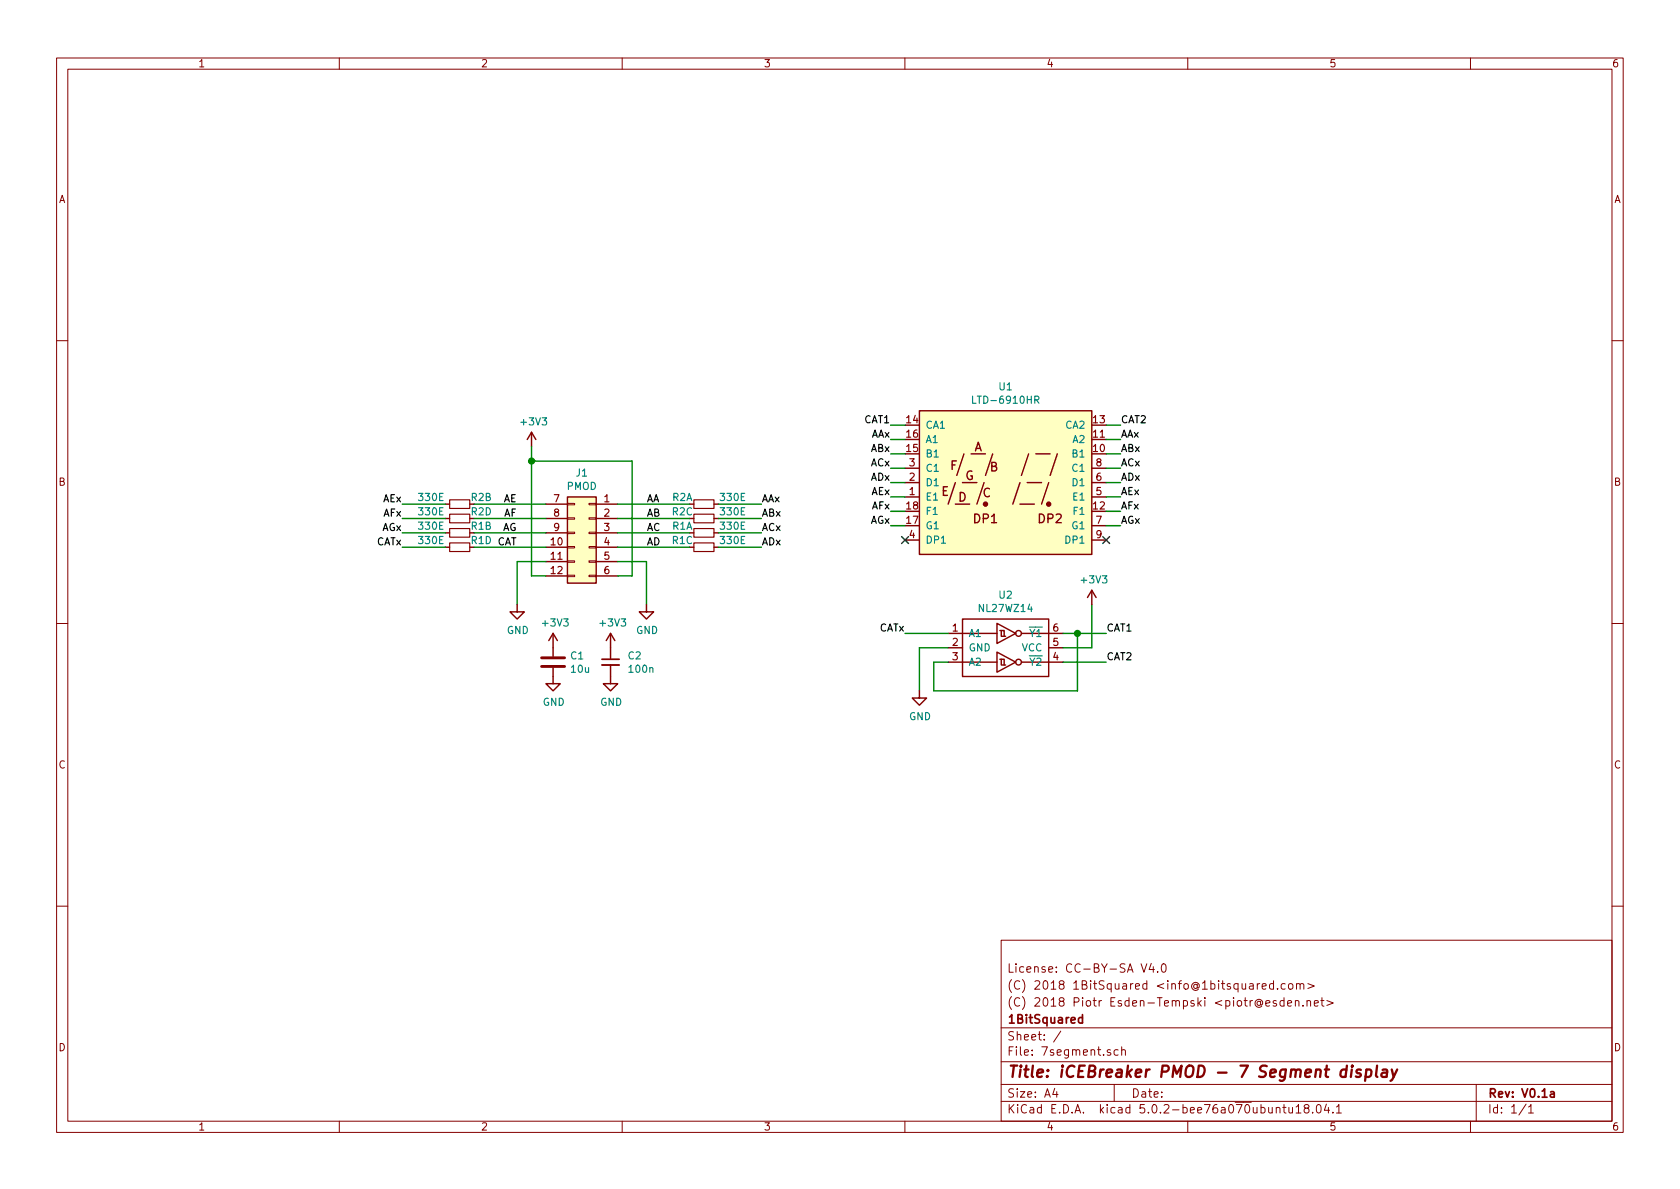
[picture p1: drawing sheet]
EESchema Schematic File Version 4
LIBS:7segment-cache
EELAYER 26 0
EELAYER END
$Descr A4 11693 8268
encoding utf-8
Sheet 1 1
Title "iCEBreaker PMOD - 7 Segment display"
Date ""
Rev "V0.1a"
Comp "1BitSquared"
Comment1 "(C) 2018 Piotr Esden-Tempski <piotr@esden.net>"
Comment2 "(C) 2018 1BitSquared <info@1bitsquared.com>"
Comment3 "License: CC-BY-SA V4.0"
Comment4 ""
$EndDescr
$Comp
L Connector_Generic:Conn_02x06_Top_Bottom J1
U 1 1
P 4100 3700
F 0 "J1" H 4150 4120 50  0000 C CNN
F 1 "PMOD" H 4150 4027 50  0000 C CNN
F 2 "pkl_connectors:PMODHeader_2x06_P2.54mm_Horizontal" H 4100 3700 50  0001 C CNN
F 3 "~" H 4100 3700 50  0001 C CNN
F 4 "conn-th-01in-6-2-hdr-ra" H 4100 3700 50  0001 C CNN "Key"
F 5 "ANY" H 4100 3700 50  0001 C CNN "Source"
	1    4100 3700
	-1   0    0    -1  
$EndComp
Wire Wire Line
	3800 3900 3600 3900
Wire Wire Line
	3600 3900 3600 4200
Wire Wire Line
	3800 4000 3700 4000
Wire Wire Line
	4300 4000 4400 4000
Wire Wire Line
	4300 3900 4500 3900
Wire Wire Line
	4500 3900 4500 4200
$Comp
L power:GND #PWR06
U 1 1
P 4500 4200
F 0 "#PWR06" H 4500 3950 50  0001 C CNN
F 1 "GND" H 4505 4024 50  0000 C CNN
F 2 "" H 4500 4200 50  0001 C CNN
F 3 "" H 4500 4200 50  0001 C CNN
	1    4500 4200
	1    0    0    -1  
$EndComp
$Comp
L power:GND #PWR01
U 1 1
P 3600 4200
F 0 "#PWR01" H 3600 3950 50  0001 C CNN
F 1 "GND" H 3605 4024 50  0000 C CNN
F 2 "" H 3600 4200 50  0001 C CNN
F 3 "" H 3600 4200 50  0001 C CNN
	1    3600 4200
	1    0    0    -1  
$EndComp
$Comp
L power:+3V3 #PWR02
U 1 1
P 3700 3100
F 0 "#PWR02" H 3700 2950 50  0001 C CNN
F 1 "+3V3" H 3715 3276 50  0000 C CNN
F 2 "" H 3700 3100 50  0001 C CNN
F 3 "" H 3700 3100 50  0001 C CNN
	1    3700 3100
	1    0    0    -1  
$EndComp
Wire Wire Line
	4400 3200 3700 3200
Wire Wire Line
	4400 3200 4400 4000
Connection ~ 3700 3200
Wire Wire Line
	3700 3100 3700 3200
Wire Wire Line
	3700 4000 3700 3200
$Comp
L power:GND #PWR04
U 1 1
P 3850 4700
F 0 "#PWR04" H 3850 4450 50  0001 C CNN
F 1 "GND" H 3855 4524 50  0000 C CNN
F 2 "" H 3850 4700 50  0001 C CNN
F 3 "" H 3850 4700 50  0001 C CNN
	1    3850 4700
	1    0    0    -1  
$EndComp
$Comp
L power:+3V3 #PWR03
U 1 1
P 3850 4500
F 0 "#PWR03" H 3850 4350 50  0001 C CNN
F 1 "+3V3" H 3865 4676 50  0000 C CNN
F 2 "" H 3850 4500 50  0001 C CNN
F 3 "" H 3850 4500 50  0001 C CNN
	1    3850 4500
	1    0    0    -1  
$EndComp
$Comp
L pkl_device:pkl_C C1
U 1 1
P 3850 4600
F 0 "C1" H 3965 4647 50  0000 L CNN
F 1 "10u" H 3965 4554 50  0000 L CNN
F 2 "pkl_dipol:C_0603" H 3965 4507 30  0001 L CNN
F 3 "" H 3850 4600 60  0000 C CNN
F 4 "cap-cer-0603-10u" H 3850 4600 50  0001 C CNN "Key"
F 5 "ANY" H 3850 4600 50  0001 C CNN "Source"
	1    3850 4600
	1    0    0    -1  
$EndComp
$Comp
L pkl_misc:NL27WZ14 U2
U 1 1
P 7000 4500
F 0 "U2" H 7000 4870 50  0000 C CNN
F 1 "NL27WZ14" H 7000 4777 50  0000 C CNN
F 2 "Package_TO_SOT_SMD:SOT-363_SC-70-6" H 7020 4500 50  0001 C CNN
F 3 "" H 7020 4500 50  0001 C CNN
F 4 "ic-sot363-dual-inverter-nl27wz14" H 0   0   50  0001 C CNN "Key"
	1    7000 4500
	1    0    0    -1  
$EndComp
Wire Wire Line
	6600 4500 6400 4500
Wire Wire Line
	6400 4500 6400 4800
Wire Wire Line
	7400 4500 7600 4500
Wire Wire Line
	7600 4500 7600 4200
$Comp
L power:GND #PWR08
U 1 1
P 6400 4800
F 0 "#PWR08" H 6400 4550 50  0001 C CNN
F 1 "GND" H 6405 4624 50  0000 C CNN
F 2 "" H 6400 4800 50  0001 C CNN
F 3 "" H 6400 4800 50  0001 C CNN
	1    6400 4800
	1    0    0    -1  
$EndComp
$Comp
L power:+3V3 #PWR09
U 1 1
P 7600 4200
F 0 "#PWR09" H 7600 4050 50  0001 C CNN
F 1 "+3V3" H 7615 4376 50  0000 C CNN
F 2 "" H 7600 4200 50  0001 C CNN
F 3 "" H 7600 4200 50  0001 C CNN
	1    7600 4200
	1    0    0    -1  
$EndComp
Wire Wire Line
	6600 4400 6300 4400
Wire Wire Line
	7400 4400 7500 4400
Wire Wire Line
	7500 4400 7500 4800
Wire Wire Line
	7500 4800 6500 4800
Wire Wire Line
	6500 4800 6500 4600
Wire Wire Line
	6500 4600 6600 4600
Wire Wire Line
	7400 4600 7700 4600
Text Label 4500 3500 0    50   ~ 0
AA
Text Label 4500 3600 0    50   ~ 0
AB
Text Label 4500 3700 0    50   ~ 0
AC
Text Label 4500 3800 0    50   ~ 0
AD
Text Label 3600 3500 2    50   ~ 0
AE
Text Label 3600 3600 2    50   ~ 0
AF
Text Label 3600 3700 2    50   ~ 0
AG
Text Label 3600 3800 2    50   ~ 0
CAT
Text Label 6300 4400 2    50   ~ 0
CATx
Wire Wire Line
	7500 4400 7700 4400
Connection ~ 7500 4400
Text Label 7700 4400 0    50   ~ 0
CAT1
Text Label 7700 4600 0    50   ~ 0
CAT2
$Comp
L pkl_misc:LTD-6910HR U1
U 1 1
P 7000 3350
F 0 "U1" H 7000 4020 50  0000 C CNN
F 1 "LTD-6910HR" H 7000 3927 50  0000 C CNN
F 2 "pkl_led:LTD-6910HR" H 7400 2650 50  0001 C CNN
F 3 "" H 7400 2650 50  0001 C CNN
F 4 "led-disp-ltd-6910hr" H 0   0   50  0001 C CNN "Key"
	1    7000 3350
	1    0    0    -1  
$EndComp
$Comp
L pkl_device:pkl_R4_Small R2
U 1 1
P 4900 3500
F 0 "R2" V 4850 3350 50  0000 C CNN
F 1 "330E" V 4850 3700 50  0000 C CNN
F 2 "pkl_dipol:R_Array_Convex_4x0402" H 4900 3500 60  0001 C CNN
F 3 "" H 4900 3500 60  0000 C CNN
F 4 "res-0402cv-array-4-330" H 0   0   50  0001 C CNN "Key"
	1    4900 3500
	0    1    1    0   
$EndComp
Wire Wire Line
	6300 3050 6200 3050
Wire Wire Line
	6300 2950 6200 2950
Wire Wire Line
	7700 2950 7800 2950
Wire Wire Line
	6300 3150 6200 3150
Wire Wire Line
	6300 3250 6200 3250
Wire Wire Line
	6300 3350 6200 3350
Wire Wire Line
	6300 3450 6200 3450
Wire Wire Line
	6300 3550 6200 3550
Wire Wire Line
	6300 3650 6200 3650
Wire Wire Line
	7700 3050 7800 3050
Wire Wire Line
	7700 3150 7800 3150
Wire Wire Line
	7700 3250 7800 3250
Wire Wire Line
	7700 3350 7800 3350
Wire Wire Line
	7700 3450 7800 3450
Wire Wire Line
	7700 3550 7800 3550
Wire Wire Line
	7700 3650 7800 3650
NoConn ~ 7700 3750
NoConn ~ 6300 3750
Text Label 6200 2950 2    50   ~ 0
CAT1
Text Label 7800 2950 0    50   ~ 0
CAT2
Text Label 6200 3050 2    50   ~ 0
AAx
Text Label 6200 3150 2    50   ~ 0
ABx
Text Label 6200 3250 2    50   ~ 0
ACx
Text Label 6200 3350 2    50   ~ 0
ADx
Text Label 6200 3450 2    50   ~ 0
AEx
Text Label 6200 3550 2    50   ~ 0
AFx
Text Label 6200 3650 2    50   ~ 0
AGx
Text Label 7800 3050 0    50   ~ 0
AAx
Text Label 7800 3150 0    50   ~ 0
ABx
Text Label 7800 3250 0    50   ~ 0
ACx
Text Label 7800 3350 0    50   ~ 0
ADx
Text Label 7800 3450 0    50   ~ 0
AEx
Text Label 7800 3550 0    50   ~ 0
AFx
Text Label 7800 3650 0    50   ~ 0
AGx
$Comp
L pkl_device:pkl_R4_Small R2
U 2 1
P 3200 3500
F 0 "R2" V 3150 3350 50  0000 C CNN
F 1 "330E" V 3150 3700 50  0000 C CNN
F 2 "pkl_dipol:R_Array_Convex_4x0402" H 3200 3500 60  0001 C CNN
F 3 "" H 3200 3500 60  0000 C CNN
F 4 "res-0402cv-array-4-330" H 3200 3500 50  0001 C CNN "Key"
	2    3200 3500
	0    -1   1    0   
$EndComp
$Comp
L pkl_device:pkl_R4_Small R2
U 3 1
P 4900 3600
F 0 "R2" V 4850 3450 50  0000 C CNN
F 1 "330E" V 4850 3800 50  0000 C CNN
F 2 "pkl_dipol:R_Array_Convex_4x0402" H 4900 3600 60  0001 C CNN
F 3 "" H 4900 3600 60  0000 C CNN
F 4 "res-0402cv-array-4-330" H 0   0   50  0001 C CNN "Key"
	3    4900 3600
	0    1    1    0   
$EndComp
$Comp
L pkl_device:pkl_R4_Small R2
U 4 1
P 3200 3600
F 0 "R2" V 3150 3450 50  0000 C CNN
F 1 "330E" V 3150 3800 50  0000 C CNN
F 2 "pkl_dipol:R_Array_Convex_4x0402" H 3200 3600 60  0001 C CNN
F 3 "" H 3200 3600 60  0000 C CNN
F 4 "res-0402cv-array-4-330" H 0   0   50  0001 C CNN "Key"
	4    3200 3600
	0    -1   1    0   
$EndComp
$Comp
L pkl_device:pkl_R4_Small R1
U 1 1
P 4900 3700
F 0 "R1" V 4850 3550 50  0000 C CNN
F 1 "330E" V 4850 3900 50  0000 C CNN
F 2 "pkl_dipol:R_Array_Convex_4x0402" H 4900 3700 60  0001 C CNN
F 3 "" H 4900 3700 60  0000 C CNN
F 4 "res-0402cv-array-4-330" H 4900 3700 50  0001 C CNN "Key"
	1    4900 3700
	0    1    1    0   
$EndComp
$Comp
L pkl_device:pkl_R4_Small R1
U 2 1
P 3200 3700
F 0 "R1" V 3150 3550 50  0000 C CNN
F 1 "330E" V 3150 3900 50  0000 C CNN
F 2 "pkl_dipol:R_Array_Convex_4x0402" H 3200 3700 60  0001 C CNN
F 3 "" H 3200 3700 60  0000 C CNN
F 4 "res-0402cv-array-4-330" H 0   0   50  0001 C CNN "Key"
	2    3200 3700
	0    -1   1    0   
$EndComp
$Comp
L pkl_device:pkl_R4_Small R1
U 3 1
P 4900 3800
F 0 "R1" V 4850 3650 50  0000 C CNN
F 1 "330E" V 4850 4000 50  0000 C CNN
F 2 "pkl_dipol:R_Array_Convex_4x0402" H 4900 3800 60  0001 C CNN
F 3 "" H 4900 3800 60  0000 C CNN
F 4 "res-0402cv-array-4-330" H 0   0   50  0001 C CNN "Key"
	3    4900 3800
	0    1    1    0   
$EndComp
$Comp
L pkl_device:pkl_R4_Small R1
U 4 1
P 3200 3800
F 0 "R1" V 3150 3650 50  0000 C CNN
F 1 "330E" V 3150 4000 50  0000 C CNN
F 2 "pkl_dipol:R_Array_Convex_4x0402" H 3200 3800 60  0001 C CNN
F 3 "" H 3200 3800 60  0000 C CNN
F 4 "res-0402cv-array-4-330" H 0   0   50  0001 C CNN "Key"
	4    3200 3800
	0    -1   1    0   
$EndComp
Wire Wire Line
	3300 3800 3800 3800
Wire Wire Line
	3300 3700 3800 3700
Wire Wire Line
	3300 3600 3800 3600
Wire Wire Line
	3300 3500 3800 3500
Wire Wire Line
	3100 3500 2800 3500
Wire Wire Line
	3100 3600 2800 3600
Wire Wire Line
	3100 3700 2800 3700
Wire Wire Line
	3100 3800 2800 3800
Wire Wire Line
	4300 3500 4800 3500
Wire Wire Line
	4300 3600 4800 3600
Wire Wire Line
	4300 3700 4800 3700
Wire Wire Line
	4300 3800 4800 3800
Wire Wire Line
	5000 3500 5300 3500
Wire Wire Line
	5000 3600 5300 3600
Wire Wire Line
	5000 3700 5300 3700
Wire Wire Line
	5000 3800 5300 3800
Text Label 5300 3500 0    50   ~ 0
AAx
Text Label 5300 3600 0    50   ~ 0
ABx
Text Label 5300 3700 0    50   ~ 0
ACx
Text Label 5300 3800 0    50   ~ 0
ADx
Text Label 2800 3500 2    50   ~ 0
AEx
Text Label 2800 3600 2    50   ~ 0
AFx
Text Label 2800 3700 2    50   ~ 0
AGx
Text Label 2800 3800 2    50   ~ 0
CATx
$Comp
L pkl_device:pkl_C_Small C2
U 1 1
P 4250 4600
F 0 "C2" H 4365 4647 50  0000 L CNN
F 1 "100n" H 4365 4554 50  0000 L CNN
F 2 "pkl_dipol:C_0402" H 4365 4507 30  0001 L CNN
F 3 "" H 4250 4600 60  0000 C CNN
F 4 "cap-cer-0402-100n" H 4250 4600 50  0001 C CNN "Key"
F 5 "ANY" H 4250 4600 50  0001 C CNN "Source"
	1    4250 4600
	1    0    0    -1  
$EndComp
$Comp
L power:+3V3 #PWR05
U 1 1
P 4250 4500
F 0 "#PWR05" H 4250 4350 50  0001 C CNN
F 1 "+3V3" H 4265 4676 50  0000 C CNN
F 2 "" H 4250 4500 50  0001 C CNN
F 3 "" H 4250 4500 50  0001 C CNN
	1    4250 4500
	1    0    0    -1  
$EndComp
$Comp
L power:GND #PWR07
U 1 1
P 4250 4700
F 0 "#PWR07" H 4250 4450 50  0001 C CNN
F 1 "GND" H 4255 4524 50  0000 C CNN
F 2 "" H 4250 4700 50  0001 C CNN
F 3 "" H 4250 4700 50  0001 C CNN
	1    4250 4700
	1    0    0    -1  
$EndComp
$EndSCHEMATC
